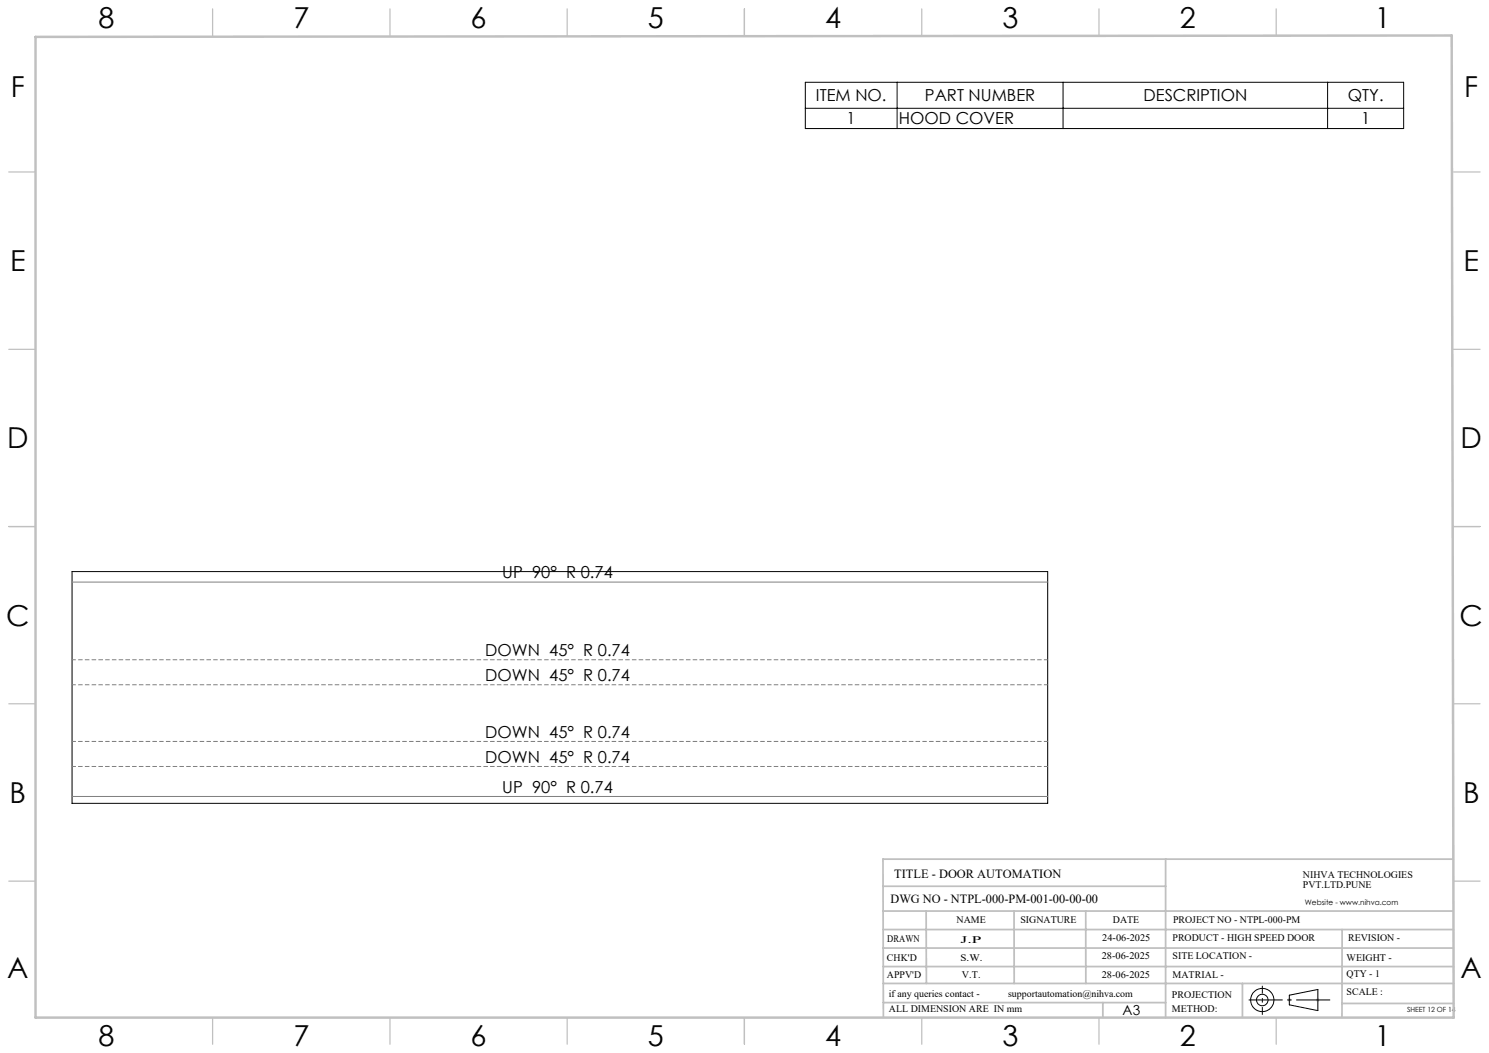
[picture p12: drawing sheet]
<svg xmlns="http://www.w3.org/2000/svg" width="420mm" height="297mm" viewBox="0 0 420 297" stroke-linecap="round" stroke-linejoin="round" font-family="sans-serif">
<g fill="none" stroke="#000" stroke-width=".28">
<path d="M227.2 23.2h168.7v13.1h-168.7zM227.2 30.5h168.7M253 23.2v13.1M299.9 23.2v13.1M374.5 23.2v13.1M20.3 161.2h275.2v65.4h-275.2zM363.7 280.7l8-1.6v5.9l-8-1.6z"/>
<circle cx="356.1" cy="282.1" r="3.3"/>
<circle cx="356.1" cy="282.1" r="1.62"/>
</g>
<path d="M363.2 282h1M363.3 281.7l.7 .7M363.7 281.5v1.1M364 281.7l-.7 .7M371.2 282h1M371.4 281.7l.7 .7M371.7 281.5v1.1M372.1 281.7l-.7 .7" fill="none" stroke="#c0c0c0" stroke-width=".28"/>
<path d="M352.2 282h23" fill="none" stroke="#000" stroke-width=".28" stroke-dasharray="15.2 1.3 1.3 1.3" stroke-dashoffset="5.7" stroke-linecap="butt"/>
<path d="M356.1 286.2v-8.2" fill="none" stroke="#000" stroke-width=".28" stroke-dasharray="15.2 1.3 1.3 1.3" stroke-dashoffset="13" stroke-linecap="butt"/>
<path d="M295.5 193.1h-275.2M295.5 186.1h-275.2M295.5 216.2h-275.2M295.5 209.1h-275.2" fill="none" stroke="#808080" stroke-width=".28" stroke-dasharray="1.3 .6" stroke-dashoffset=".2" stroke-linecap="butt"/>
<path d="M20.3 164.2h275.2M20.3 224.6h275.2" fill="none" stroke="#808080" stroke-width=".28"/>
<g fill="none" stroke="#c0c0c0" stroke-width=".35">
<path d="M60 2.5v7.5M110 2.5v7.5M160 2.5v7.5M210 2.5v7.5M260 2.5v7.5M310 2.5v7.5M360 2.5v7.5M2.5 48.5h7.5M410 48.5h7.5M2.5 98.5h7.5M410 98.5h7.5M2.5 148.5h7.5"/>
<path d="M410 148.5h7.5M2.5 198.5h7.5M410 198.5h7.5M2.5 248.5h7.5M410 248.5h7.5M60 287v7.5M110 287v7.5M160 287v7.5M210 287v7.5M260 287v7.5M310 287v7.5M360 287v7.5"/>
</g>
<g fill="none" stroke="#c0c0c0" stroke-width=".5">
<path d="M249.1 257h160.9M249.1 250h79.7M261.2 257l.1 20.4M286 257l.1 20.4M306.2 257l.1 20.4M328.8 242.3v44.8M410 242.3h-160.9l.1 44.7M249.1 272.6h160.9M249.1 267.4h160.9M249.1 262.2h160.9M249.1 277.4h160.9M350.4 277.4v9.6"/>
<path d="M378.6 262.2l-.1 24.8M249.2 282.8h79.6M311.1 282.8v4.2M378.5 283h31.5"/>
</g>
<path d="M10 10.4l399.5-.4 .5 277h-400z" fill="none" stroke="#c0c0c0" stroke-width=".7"/>
<g font-size="8.1">
<text x="27.8" y="8">8</text>
<text x="82.8" y="8">7</text>
<text x="132.8" y="8">6</text>
<text x="182.8" y="8">5</text>
<text x="232.8" y="8">4</text>
<text x="282.8" y="8">3</text>
<text x="332.8" y="8">2</text>
<text x="387.8" y="8">1</text>
<text x="3" y="27.2">F</text>
<text x="413" y="27.2">F</text>
<text x="2.8" y="76.5">E</text>
<text x="412.8" y="76.5">E</text>
<text x="2" y="126.5">D</text>
<text x="412" y="126.5">D</text>
<text x="1.7" y="176.5">C</text>
<text x="411.7" y="176.5">C</text>
<text x="2.7" y="226.5">B</text>
<text x="412.7" y="226.5">B</text>
<text x="2" y="275.7">A</text>
<text x="412" y="275.7">A</text>
<text x="27.8" y="295">8</text>
<text x="82.8" y="295">7</text>
<text x="132.8" y="295">6</text>
<text x="182.8" y="295">5</text>
<text x="232.8" y="295">4</text>
<text x="282.8" y="295">3</text>
<text x="332.8" y="295">2</text>
<text x="387.8" y="295">1</text>
</g>
<g font-size="4.7">
<text x="230.2" y="28.5">ITEM NO.</text>
<text x="260.9" y="28.5">PART NUMBER</text>
<text x="322.5" y="28.5">DESCRIPTION</text>
<text x="380.2" y="28.5">QTY.</text>
<text x="238.8" y="35.1">1</text>
<text x="253.5" y="35.1">HOOD COVER</text>
<text x="383.9" y="35.1">1</text>
<text x="141.7" y="163.1">UP 90° R 0.74</text>
<text x="136.9" y="185">DOWN 45° R 0.74</text>
<text x="136.9" y="192.2">DOWN 45° R 0.74</text>
<text x="136.9" y="208.1">DOWN 45° R 0.74</text>
<text x="136.9" y="215.2">DOWN 45° R 0.74</text>
<text x="141.7" y="223.6">UP 90° R 0.74</text>
</g>
<text font-size="3.9" x="316.7" y="286.4">A3</text>
<g font-size="3.5">
<text x="252.2" y="247.6">TITLE - DOOR AUTOMATION</text>
<text x="251.2" y="254.7">DWG NO - NTPL-000-PM-001-00-00-00</text>
</g>
<g font-size="2.8">
<text x="367.5" y="247.6">NIHVA TECHNOLOGIES</text>
<text x="367.5" y="250.5">PVT.LTD.PUNE</text>
<text x="269.8" y="260.3">NAME</text>
<text x="287.8" y="260.3">SIGNATURE</text>
<text x="313.9" y="260.4">DATE</text>
<text x="330.9" y="260.4">PROJECT NO - NTPL-000-PM</text>
<text x="250.3" y="265.6">DRAWN</text>
<text x="270.9" y="266.1">J.P</text>
<text x="310.9" y="265.5">24-06-2025</text>
<text x="330.7" y="265.5">PRODUCT - HIGH SPEED DOOR</text>
<text x="380.3" y="265.5">REVISION -</text>
<text x="250.2" y="271.1">CHK'D</text>
<text x="250.2" y="275.8">APPV'D</text>
<text x="270.9" y="271.1">S.W.</text>
<text x="271.3" y="275.8">V.T.</text>
<text x="310.8" y="270.6">28-06-2025</text>
<text x="310.8" y="275.8">28-06-2025</text>
<text x="330.7" y="270.6">SITE LOCATION -</text>
<text x="330.7" y="275.8">MATRIAL -</text>
<text x="379.8" y="275.6">QTY - 1</text>
<text x="379.8" y="271.1">WEIGHT -</text>
<text x="250.7" y="281.1">if any queries contact -</text>
<text x="284.3" y="281.1">supportautomation@nihva.com</text>
<text x="330.6" y="281.5">PROJECTION</text>
<text x="379.8" y="280.7">SCALE :</text>
<text x="250.7" y="285.6">ALL DIMENSION ARE IN mm</text>
<text x="330.6" y="285.4">METHOD:</text>
</g>
<text font-size="2.1" x="368.1" y="255.1">Website - www.nihva.com</text>
<text font-size="2" x="396.9" y="285.4">SHEET 12 OF 14</text>
</svg>
